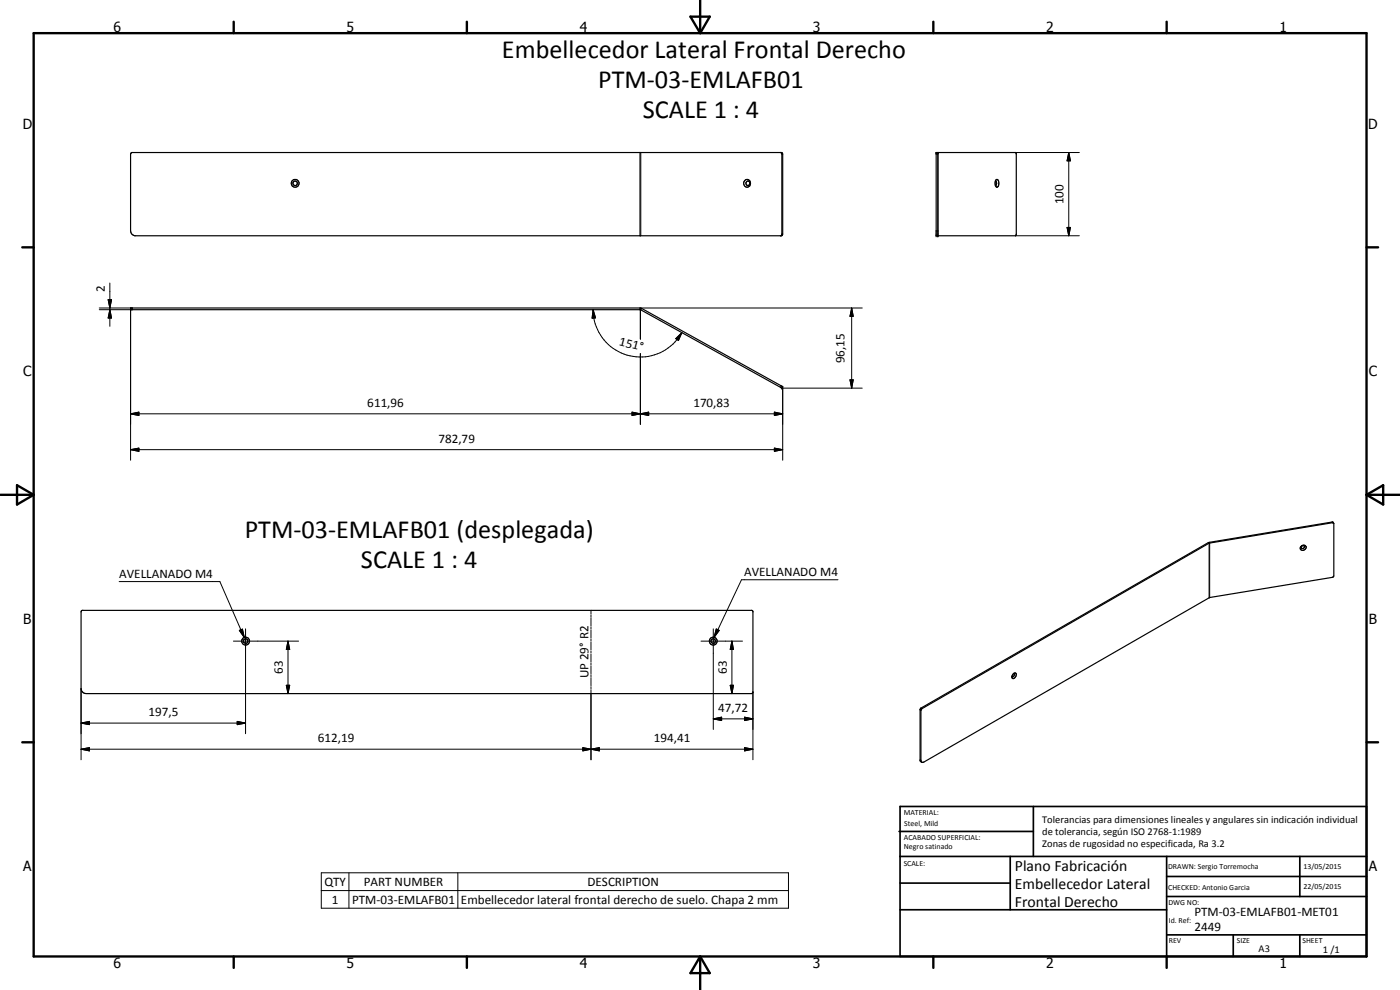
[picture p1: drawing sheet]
<svg xmlns="http://www.w3.org/2000/svg" width="420mm" height="297mm" viewBox="0 0 420 297" stroke-linecap="round" stroke-linejoin="round" font-family="sans-serif">
<g fill="none" stroke="#000" stroke-width=".35">
<path d="M39.4 45.8h195.2l.3 .4v24l-.3 .5h-194.2l-1-.6-.2-.8v-23.1zM223.4 54.3a1.1 1.1 0 0 1 1.8 .3 1.1 1.1 0 0 1-1 1.6 1.2 1.2 0 0 1-.8-1.9zM234.3 45.8l.3 .3v24.3l-.3 .3M281 45.8h23.8l.2 .4v24l-.2 .5h-23.8zM281.5 45.8v24.9M298.7 54.3l.4 .7-.4 .7M298.9 53.9l.2-.1a1.36 1.36 0 0 1 .2 2.3l-.1 .1a1.65 1.65 0 0 1-.3-2.3zM39.2 92.4h152.9l42.8 23.6-.3 .5-.1-.1-42.3-23.5h-153zM400.2 156.9l-37.2 6-86.3 49.7-.3 .5v15l.2 .5M390.4 164a.84 .84 0 0 1 1.1-.5 .84 .84 0 0 1 .5 1.1 .84 .84 0 0 1-1.1 .5l-.6-.3zM390.6 164a.45 .45 0 0 1 .6-.3 .45 .45 0 0 1 .2 .6 .46 .46 0 0 1-.6 .3 .46 .46 0 0 1-.2-.6zM24.4 183.3l.3-.2h200.9l.4 .3v24.4l-.5 .3h-199.6l-.9-.2-.4-.5-.3-.8z"/>
<path d="M276.3 212.5l86.3-49.7 37.2-6.2 .5 .5v15.7l-.2 .3-37.1 6.2-86.1 49.5-.6-.3-.2-.3v-15.3zM303.7 202.9v.1M304.2 202.1a.52 .52 0 0 1 .7 0 .52 .52 0 0 1 0 .7 .66 .66 0 0 1-.4 .7 .66 .66 0 0 1-.8-.3zM304.2 202.1a.55 .55 0 0 1 .2 .6 .55 .55 0 0 1-.6 .4l-.1-.1"/>
<circle cx="88.6" cy="55" r=".69"/>
<circle cx="88.6" cy="55" r="1.17"/>
<circle cx="224.4" cy="55" r=".62"/>
<circle cx="73.7" cy="192.4" r=".69"/>
<circle cx="73.7" cy="192.4" r="1.19"/>
<circle cx="214" cy="192.4" r=".67"/>
<circle cx="214.1" cy="192.4" r="1.18"/>
</g>
<g fill="none" stroke="#000" stroke-width=".3">
<path d="M192.1 45.8v24.9M192.3 45.8v24.9M234.6 46.2h.3M281 46.2h.5M281.5 45.8v24.9M304.7 45.8h19.2M320.7 45.8l.6 2.5h-1.1zM320.7 45.8v24.9M234.6 70.2h.3M281 69.3h.5M304.7 70.7h19.2M320.2 68.2h1.1l-.6 2.5z"/>
<path d="M29.8 92.4h9.9v.5h-9.9M32.5 89.9h1l-.5 2.5zM33 92.9l.5 2.5h-1zM33 84.9v13M39.2 92.9v45.2M178 92.9l.7 2.5-1 .1zM178 92.9a14.2 14.2 0 0 0 8.1 12.9 14.2 14.2 0 0 0 15.1-2 14.6 14.6 0 0 0 3.4-4M192.2 92.9v8.9M192.6 92.5l-.3 .5M255.6 92.4l.5 2.5h-1zM255.6 92.4v24.1M258.8 92.4h-66.7v.5"/>
<path d="M192.2 106.1v21.2M202.8 101.6l1.8-1.8-1 2.4zM234.5 115.8l-.3 .4M234.6 116.5h24.2M234.9 116v22.1M255.1 114h1l-.5 2.5zM39.2 134.9l2.5-.4v.9zM39.2 124.2l2.5-.5v1zM39.2 134.9h195.7M39.2 124.2h195.7M189.7 123.7l2.5 .5-2.5 .5zM189.7 123.7l5 1v-1l-5 1z"/>
<path d="M192.2 124.2l2.5-.5v1zM232.4 134.5l2.5 .4-2.5 .5zM232.4 123.7l2.5 .5-2.5 .5zM399.8 156.6l.1 .2M35.8 174.5h30.2l7.3 16.8M251.5 173.9h-29l-8.2 17.3M362.6 162.8l.3 .2v16.4M362.9 162.7l.1 16.6M70.1 192.4h19.5M71.8 189.1l1-.3 .5 2.5zM73.7 188.7v31.4M86.4 192.4l.5 2.5h-1z"/>
<path d="M86.4 192.4v15.7M177.4 183.1v1.2M177.4 184.6v.6M177.4 185.5v2.4M177.4 188.2v.6M177.4 189.1v2.3M177.4 191.7v.6M177.4 192.6v2.4M177.4 195.3v.6M177.4 196.2v2.4M177.4 198.9v.6M177.4 199.8v2.3"/>
<path d="M210.4 192.4h12.4M214.1 188.7v30.2M215 188.7l.8 .4-1.5 2.1zM219.7 192.4l.4 2.5h-1zM219.7 192.4v15.7M24.3 217l2.5-.5v.9zM24.3 206.6v21.4M24.3 217h49.4M71.2 216.5l2.5 .5-2.5 .4zM85.9 205.6h1l-.5 2.5zM177.4 202.4v.7M177.4 203.3v2.4"/>
<path d="M177.4 206v.6M177.4 206.9v21.1M214.1 215.7l2.5-.5v1zM214.1 215.7h11.9M219.1 205.6h1l-.4 2.5zM223.5 215.2l2.5 .5-2.5 .5zM226 207.6v20.4M276.1 213l.3 .1M276.4 212.5l.3 .1M24.3 224.8l2.5-.5v1zM24.3 224.8h201.7M174.9 224.3l2.5 .5-2.5 .5z"/>
<path d="M177.4 224.8l2.5-.5v1zM223.5 224.3l2.5 .5-2.5 .5zM276.1 228l.3 .1M96.4 261.9h140.2v10.6h-140.2zM96.4 267.2h140.2M104.7 261.9v10.6M137.4 261.9v10.6"/>
</g>
<g fill="#000">
<circle cx="281" cy="45.8" r=".18"/>
<circle cx="281.5" cy="45.8" r=".18"/>
<circle cx="281" cy="70.7" r=".18"/>
<circle cx="281.5" cy="70.7" r=".18"/>
<circle cx="234.6" cy="116.5" r=".18"/>
</g>
<g fill="none" stroke="#000" stroke-width=".71">
<path d="M10.1 9.9h400v277.1h-400zM70.1 6.5v3.4M140.1 6.5v3.4M207.2 5h5.8l-2.9 4.9zM210.1 0v9.9M280.1 6.5v3.4M350.1 6.5v3.4M6.7 74.2h3.4M410.1 74.2h3.5M.1 148.5h10M5.1 145.6l5 2.9-5 2.9zM410.1 148.5h10"/>
<path d="M410.1 148.5l5-2.9v5.8zM6.7 222.7h3.4M410.1 222.7h3.5M70.1 287v3.4M140.1 287v3.4M210.1 287v10M210.1 287l2.9 5h-5.8zM280.1 287v3.4M350.1 287v3.4"/>
</g>
<g fill="none" stroke="#000" stroke-width=".51">
<path d="M269.8 249.5h40.3M270.1 242h140v45h-140zM270.1 257h140M303.2 257v16M310.1 242v15M350.1 257v30M390.1 257v12M270.1 265h33.1M270.1 273h80M350.1 269h60M350.1 263h60M350.1 280.5h60"/>
<path d="M370.1 280.5v6.5M390.1 280.5v6.5"/>
</g>
<g fill="#000">
<path d="M320.7 45.8l.6 2.5h-1.1zM320.2 68.2h1.1l-.6 2.5zM32.5 89.9h1l-.5 2.5zM33 92.9l.5 2.5h-1zM178 92.9l.7 2.5-1 .1zM255.6 92.4l.5 2.5h-1zM202.8 101.6l1.8-1.8-1 2.4zM255.1 114h1l-.5 2.5zM39.2 134.9l2.5-.4v.9zM39.2 124.2l2.5-.5v1zM189.7 123.7l2.5 .5-2.5 .5zM192.2 124.2l2.5-.5v1z"/>
<path d="M232.4 134.5l2.5 .4-2.5 .5zM232.4 123.7l2.5 .5-2.5 .5zM71.8 189.1l1-.3 .5 2.5zM86.4 192.4l.5 2.5h-1zM215 188.7l.8 .4-1.5 2.1zM219.7 192.4l.4 2.5h-1zM24.3 217l2.5-.5v.9zM71.2 216.5l2.5 .5-2.5 .4zM85.9 205.6h1l-.5 2.5zM214.1 215.7l2.5-.5v1zM219.1 205.6h1l-.4 2.5zM223.5 215.2l2.5 .5-2.5 .5z"/>
<path d="M24.3 224.8l2.5-.5v1zM174.9 224.3l2.5 .5-2.5 .5zM177.4 224.8l2.5-.5v1zM223.5 224.3l2.5 .5-2.5 .5z"/>
</g>
<g font-size="7.9">
<text x="150.7" y="17.3">Embellecedor Lateral Frontal Derecho</text>
<text x="179.5" y="26.3">PTM-03-EMLAFB01</text>
<text x="192.9" y="35.3">SCALE 1 : 4</text>
<text x="73.4" y="161.4">PTM-03-EMLAFB01 (desplegada)</text>
<text x="108.3" y="170.4">SCALE 1 : 4</text>
</g>
<g font-size="4.7">
<text x="304.6" y="261.2">Plano Fabricación</text>
<text x="304.6" y="266.6">Embellecedor Lateral</text>
<text x="304.6" y="272">Frontal Derecho</text>
</g>
<g font-size="4.2">
<text x="34" y="9.6">6</text>
<text x="104" y="9.6">5</text>
<text x="174" y="9.6">4</text>
<text x="244" y="9.6">3</text>
<text x="314" y="9.6">2</text>
<text x="384" y="9.6">1</text>
<text x="6.8" y="38.7">D</text>
<text x="410.6" y="38.7">D</text>
<text x="7" y="112.9">C</text>
<text x="410.8" y="112.9">C</text>
<text x="7" y="187.1">B</text>
<text x="410.8" y="187.1">B</text>
<text x="7" y="261.4">A</text>
<text x="410.8" y="261.4">A</text>
<text x="34" y="290.4">6</text>
<text x="104" y="290.4">5</text>
<text x="174" y="290.4">4</text>
<text x="244" y="290.4">3</text>
<text x="314" y="290.4">2</text>
<text x="384" y="290.4">1</text>
</g>
<g font-size="3.9">
<text x="319.2" y="61.3" transform="rotate(-90 319.2 61.3)">100</text>
<text x="31.5" y="87.7" transform="rotate(-90 31.5 87.7)">2</text>
<text x="185.7" y="103.6" transform="rotate(14 185.7 103.6)">151°</text>
<text x="253.5" y="108.9" transform="rotate(-90 253.5 108.9)">96,15</text>
<text x="110.2" y="122.1">611,96</text>
<text x="208.1" y="122.1">170,83</text>
<text x="131.6" y="132.9">782,79</text>
<text x="35.8" y="173.4">AVELLANADO M4</text>
<text x="223.3" y="172.9">AVELLANADO M4</text>
<text x="84.9" y="202.2" transform="rotate(-90 84.9 202.2)">63</text>
<text x="176.6" y="203.5" transform="rotate(-90 176.6 203.5)">UP 29° R2</text>
<text x="218.1" y="202.2" transform="rotate(-90 218.1 202.2)">63</text>
<text x="44.6" y="214.9">197,5</text>
<text x="215.5" y="213.7">47,72</text>
<text x="95.4" y="222.8">612,19</text>
<text x="196.2" y="222.8">194,41</text>
<text x="97.4" y="265.8">QTY</text>
<text x="109.2" y="265.8">PART NUMBER</text>
<text x="176.3" y="265.8">DESCRIPTION</text>
<text x="99.6" y="271.1">1</text>
<text x="105.7" y="271.1">PTM-03-EMLAFB01</text>
<text x="138.3" y="271.2">Embellecedor lateral frontal derecho de suelo. Chapa 2 mm</text>
<text x="358.5" y="275">PTM-03-EMLAFB01-MET01</text>
<text x="358.5" y="279.4">2449</text>
</g>
<g font-size="3.1">
<text x="312.7" y="246.8">Tolerancias para dimensiones lineales y angulares sin indicación individual</text>
<text x="312.7" y="250.4">de tolerancia, según ISO 2768-1:1989</text>
<text x="312.7" y="254">Zonas de rugosidad no especificada, Ra 3.2</text>
<text x="377.7" y="285.6">A3</text>
<text x="397" y="285.9">1 /1</text>
</g>
<g font-size="2.4">
<text x="271.2" y="244.4">MATERIAL:</text>
<text x="271.3" y="252">ACABADO SUPERFICIAL:</text>
<text x="271.4" y="247.9">Steel, Mild</text>
<text x="271.3" y="254.6">Negro satinado</text>
<text x="271.2" y="259.7">SCALE:</text>
<text x="350.6" y="260.8">DRAWN: Sergio Torremocha</text>
<text x="391.2" y="260.6">13/05/2015</text>
<text x="350.6" y="267">CHECKED: Antonio Garcia</text>
<text x="391.2" y="266.7">22/05/2015</text>
<text x="350.6" y="271.4">DWG NO:</text>
<text x="350.8" y="276.9">Id. Ref:</text>
<text x="350.8" y="282.8">REV</text>
<text x="371.2" y="282.9">SIZE</text>
<text x="390.9" y="282.9">SHEET</text>
</g>
</svg>
